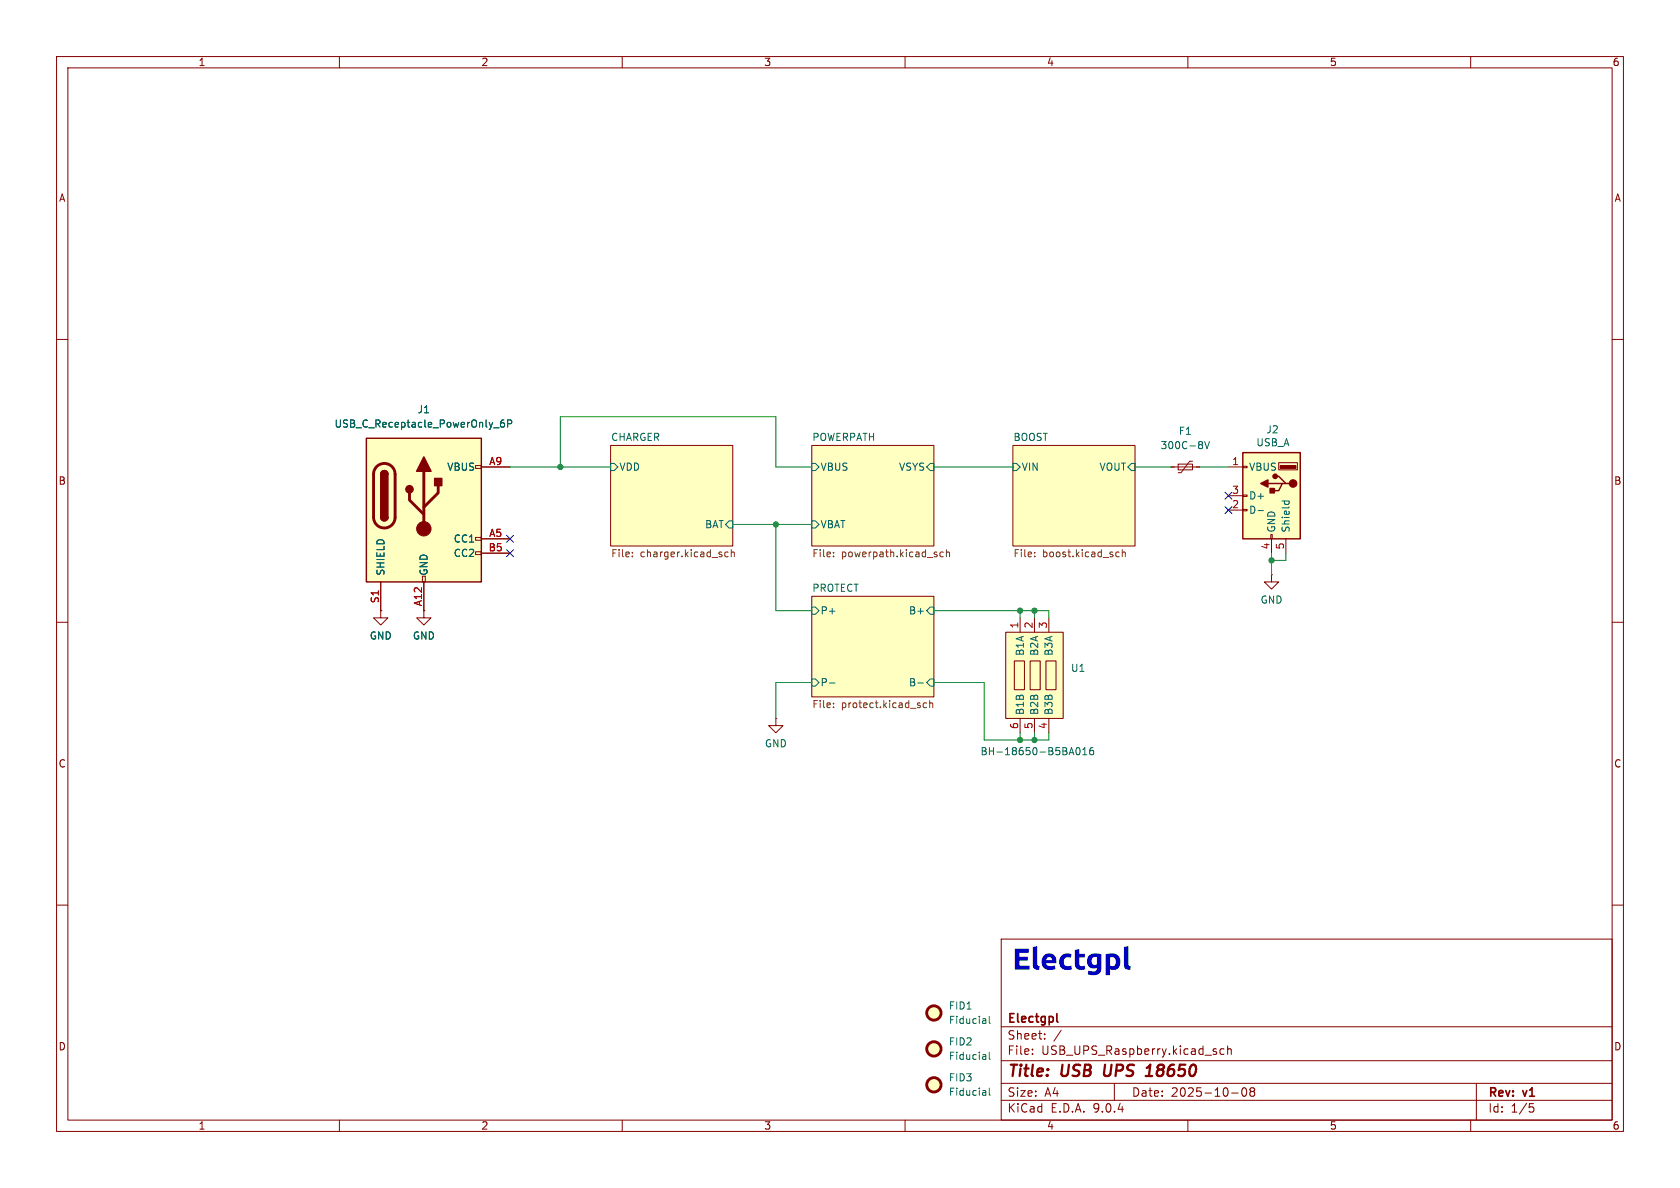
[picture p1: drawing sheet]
<svg xmlns="http://www.w3.org/2000/svg" width="297mm" height="210mm" viewBox="0 0 297 210" stroke-linecap="round" stroke-linejoin="round" font-family="sans-serif">
<g fill="none" stroke="#840000" stroke-width=".18">
<path d="M10 10h277v190h-277zM12 12h273v186h-273zM60 10v2M110 10v2M160 10v2M210 10v2M260 10v2M10 60h2M107.9 78.7h21.6v17.8h-21.6zM143.5 78.7h21.6v17.8h-21.6zM179.1 78.7h21.6v17.8h-21.6zM285 60h2"/>
<path d="M207 82.6h5.1M208.3 82h2.5v1.1h-2.5zM210.8 81.5h-.5l-1.5 2.1h-.5M10 110h2M143.5 105.4h21.6v17.8h-21.6zM285 110h2M10 160h2M177 166h108v32h-108zM285 160h2M60 198v2M110 198v2M160 198v2"/>
<path d="M177 194.5h108M177 191.5h108M177 187.5h108M177 181.5h108M182.5 186.3v.1M182.5 185.5v.1M184.7 183.6v.1M184.7 182.8v.1M187.6 182.1l-1.3 2M197 191.5v3M210 198v2M215 186v.3"/>
<path d="M216.4 185.5l-.4-.1-.3 .3v.4l.1 .2h.6M217 185.5l.2-.1 .4 .1 .1 .9M217 184.9v1.5M217.7 193.2h1.2M219.7 192.4l.2-.1a.81 .81 0 0 1 .6 .6 .81 .81 0 0 1-.3 .8l-.2 .1a.81 .81 0 0 1-.3-1.4zM221.2 192.9l-.2-.2 .2-.4 .5 .1 .1 .2-.3 .3M221.2 192.9l-.2 .3v.5l.2 .1 .5-.1 .1-.2-.1-.4-.2-.2M221.2 192.9h.3M260 198v2M261 191.5v6.5M270.4 195.1h.7M270.5 195.7h.4l.3 .3-.2 .5-.5 .1"/>
</g>
<path d="M195.4 188.2l-.2 1.6 .3 .4M202.5 190.2h1.2M202.7 188.8l.7-.6-.3 2" fill="none" stroke="#840000" stroke-width=".4"/>
<path d="M186.8 179.2v1.3l.3 .2" fill="none" stroke="#840000" stroke-width=".3"/>
<g fill="#ffffc2" stroke="#ffffc2" stroke-width=".18">
<path d="M143.5 78.7h21.6v17.8h-21.6z"/>
<path d="M179.1 78.7h21.6v17.8h-21.6z"/>
<path d="M107.9 78.7h21.6v17.8h-21.6z"/>
<path d="M143.5 105.4h21.6v17.8h-21.6z"/>
</g>
<g fill="none" stroke="#006464" stroke-width=".18">
<path d="M213 78l.4 1.3 .4-1.3M107.9 81.9h.7l.6 .7-.6 .6h-.7zM128.9 92.1h.6v1.2h-.6l-.6-.6zM143.5 92.1h.6l.7 .6-.7 .6h-.6zM143.5 81.9h.6l.7 .7-.7 .6h-.6zM164.5 81.9h.6v1.3h-.6l-.7-.6zM179.1 81.9h.6l.6 .7-.6 .6h-.6zM200 81.9h.7v1.3h-.7l-.6-.6zM143.5 107.3h.6l.7 .7-.7 .6h-.6zM164.5 107.3h.6v1.3h-.6l-.7-.6zM143.5 120h.6l.7 .7-.7 .6h-.6zM146.6 120.7h1"/>
<path d="M162.3 120.7h.9M164.5 120h.6v1.3h-.6l-.7-.6z"/>
</g>
<g fill="none" stroke="#725600" stroke-width=".18">
<path d="M111.8 98.3v.1M111.8 97.6v.2M128.7 97.6h-.3l-.3 .2 .1 .6h.5M129.3 97.7l.2-.1h.3v.8M129.3 97.2v1.2M147.4 98.3v.1M147.4 97.6v.2M166.8 97.6h-.4l-.2 .2 .1 .6h.5M167.3 97.7l.2-.1h.3l.1 .8M167.3 97.2v1.2M182.9 98.3v.1M182.9 97.6v.2"/>
<path d="M197.4 98.4h.5M197.4 97.6h.5M198.4 97.7l.2-.1h.3v.8M198.4 97.2v1.2M147.4 124.3v.1M147.4 125v.1M163.8 124.3h-.4l-.2 .2 .1 .5h.5M164.4 124.4l.1-.1h.3l.1 .8M164.4 123.8v1.3"/>
</g>
<path d="M219.7 80h10.2v15.3h-10.2z" fill="#ffffc2"/>
<path d="M219.7 80h10.2v15.3h-10.2zM224.2 85.5h2.5M225.4 84.2h.7l1.2 1.3h.7M227.3 85.5h-.6l-.6 1.2h-1.3" fill="none" stroke="#840000" stroke-width=".25"/>
<g fill="#840000" stroke="#840000" stroke-width=".25">
<path d="M224.5 86.4h.8v.7h-.8z"/>
<path d="M222.9 85.5l1.3-.7v1.3z"/>
<circle cx="228.6" cy="85.5" r=".63"/>
<circle cx="225.4" cy="84.2" r=".38"/>
</g>
<path d="M226.3 82.3h2.8v.5h-2.8z" fill="#840000" stroke="#840000" stroke-width=".18"/>
<path d="M217.2 82.6h2.5M217.2 87.6h2.5M217.2 90.2h2.5M219.7 82.4h.8v.3h-.8zM219.7 87.5h.8v.3h-.8zM219.7 90h.8v.3h-.8zM224.7 94.5h.2v.8h-.2zM224.8 95.3v2.5M226.1 81.8h3.3v1.3h-3.3zM227.3 95.3v2.5M224.8 101.6v1.3h1.3l-1.3 1.2-1.3-1.2h1.3M224.8 101.6h.1" fill="none" stroke="#840000" stroke-width=".18"/>
<g fill="none" stroke="#006464" stroke-width=".18">
<path d="M222.4 90.3h1M226.6 88.6h1.3M227.1 88.6v.3M227.8 88.6l.1 .3M174.9 179.6v1.1l.2 .2M174.2 180.1l.1 .8M174.2 186.5l.1 .8M174.2 192.8l.1 .8M174.3 180.9h-.1M174.3 180.4h-.1M174.3 187.2l-.1 .1M174.3 186.7l-.1 .1"/>
<path d="M174.3 193.6h-.1M174.3 193.1h-.1M174.9 186v1.1l.2 .2M174.9 192.3v1.1l.2 .2"/>
</g>
<g fill="#ffffc2" stroke="#ffffc2" stroke-width=".18">
<circle cx="165.1" cy="179.1" r="1.27"/>
<circle cx="165.1" cy="185.4" r="1.27"/>
<circle cx="165.1" cy="191.8" r="1.27"/>
</g>
<g fill="none" stroke="#840000" stroke-width=".51">
<circle cx="165.1" cy="179.1" r="1.27"/>
<circle cx="165.1" cy="185.4" r="1.27"/>
<circle cx="165.1" cy="191.8" r="1.27"/>
</g>
<path d="M64.8 77.5h20.3v25.4h-20.3z" fill="#ffffc2"/>
<path d="M84.1 82.3h1v.5h-1zM84.1 95h1v.5h-1zM84.1 97.5h1v.5h-1zM85.1 82.6h5.1M85.1 95.3h5.1M85.1 97.8h5.1M67.3 102.9v5.1M74.7 101.9h.5v1h-.5zM74.9 102.9v5.1" fill="none" stroke="#840000" stroke-width=".18"/>
<path d="M64.8 77.5h20.3v25.4h-20.3zM67.3 83.8a.64 .64 0 0 1 .6-.6 .64 .64 0 0 1 .7 .6M67.3 91.4a.64 .64 0 0 0 .6 .7 .64 .64 0 0 0 .7-.7" fill="none" stroke="#840000" stroke-width=".25"/>
<path d="M66.6 82.5a1.9 1.9 0 0 1 2.1-.4 1.9 1.9 0 0 1 1.1 1.7v7.6a1.91 1.91 0 0 1-1.9 1.9 1.91 1.91 0 0 1-1.9-1.9v-7.7l.2-.7zM72.4 87.1v1.3l2.5 2.5M74.9 83.3v10.2M77.5 85.9v1.2l-2.6 2.6" fill="none" stroke="#840000" stroke-width=".51"/>
<g fill="#840000" stroke="#840000" stroke-width=".25">
<path d="M67.3 83.8h1.3v7.6h-1.3z"/>
<path d="M67.5 83.4a.64 .64 0 0 1 .7-.2 .64 .64 0 0 1 .4 .6h-1.3z"/>
<path d="M67.3 91.4h1.3a.64 .64 0 0 1-.7 .7 .64 .64 0 0 1-.6-.7z"/>
<path d="M74.9 80.8l1.3 2.5h-2.5z"/>
<path d="M76.8 84.6h1.3v1.3h-1.3z"/>
<circle cx="72.4" cy="86.5" r=".63"/>
</g>
<circle cx="74.9" cy="93.5" r="1.27" fill="#840000" stroke="#840000" stroke-width=".18"/>
<path d="M87.3 75.6h.9M89.1 74.2l-.4 .1a.86 .86 0 0 0 0 1.2l.4-.1 .1-.4-.2-.3h-.3l-.2 .3M89.7 74.9l.7-.1 .1-.1-.1-.3-.7-.2v1.3" fill="none" stroke="#006464" stroke-width=".18"/>
<path d="M177.8 111.8h10.2v15.2h-10.2z" fill="#ffffc2"/>
<g fill="none" stroke="#840000" stroke-width=".18">
<path d="M85.1 82.6h5.1M85.1 95.3h5.1M85.1 97.8h5.1M67.3 108v1.2h1.3l-1.3 1.3-1.3-1.3h1.3M67.3 108h.1M67.3 102.9v5.1M74.9 108v1.2h1.3l-1.3 1.3-1.2-1.3h1.2M74.9 108h.1M74.9 102.9v5.1M177.8 111.8h10.2v15.2h-10.2zM179.3 116.8h1.8v5.1h-1.8zM180.3 109.2v2.6"/>
<path d="M182.1 116.8h1.8v5.1h-1.8zM182.9 109.2v2.6M184.9 116.8h1.8v5.1h-1.8zM185.4 109.2v2.6M137.2 127v1.3h1.2l-1.2 1.2-1.3-1.2h1.3M137.2 127h.1M180.3 127v2.5M182.9 127v2.5M185.4 127v2.5"/>
</g>
<path d="M87.3 75.6h.9M89.1 74.2l-.4 .1a.86 .86 0 0 0 0 1.2l.4-.1 .1-.4-.2-.3h-.3l-.2 .3M89.7 74.9l.7-.1 .1-.1-.1-.3-.7-.2v1.3M189.4 132.2l.4 1.2M190.3 132.3l.2-.1a.68 .68 0 0 1 .5 .6 .68 .68 0 0 1-.5 .6l-.2-.1-.1-.4zM191.4 133.4h.7M191.4 132.5l.4-.3v1.2M193.2 132.2h-.3a.86 .86 0 0 0 0 1.2l.4-.1 .1-.4-.3-.3h-.2l-.3 .3" fill="none" stroke="#006464" stroke-width=".18"/>
<g fill="none" stroke="#009600" stroke-width=".18">
<path d="M90.2 82.6h17.7M99.1 82.6v-8.9h38.1v8.9h6.3M129.5 92.7h14M137.2 92.7v15.3h6.3M165.1 82.6h14M200.7 82.6h6.3M212.1 82.6h5.1M224.8 97.8v3.8M227.3 97.8v1.3h-2.5M165.1 108h20.3v1.2M180.3 108v1.2M182.9 108v1.2"/>
<path d="M143.5 120.7h-6.3v6.3M165.1 120.7h8.9v10.1h11.4v-1.3M180.3 129.5v1.3M182.9 129.5v1.3"/>
</g>
<path d="M89.6 94.6l1.2 1.3M89.6 97.2l1.2 1.2M90.8 94.6l-1.2 1.3M90.8 97.2l-1.2 1.2M216.6 87l1.2 1.2M216.6 89.6l1.2 1.2M217.8 87l-1.2 1.2M217.8 89.6l-1.2 1.2" fill="none" stroke="#000084" stroke-width=".18"/>
<g fill="#009600" stroke="#009600" stroke-width=".18">
<circle cx="182.9" cy="130.8" r=".46"/>
<circle cx="182.9" cy="108" r=".46"/>
<circle cx="180.3" cy="108" r=".46"/>
<circle cx="180.3" cy="130.8" r=".46"/>
<circle cx="224.8" cy="99.1" r=".46"/>
<circle cx="99.1" cy="82.6" r=".46"/>
<circle cx="137.2" cy="92.7" r=".46"/>
</g>
<text font-size="5.3" fill="#0000c2" x="179" y="172.8">Electgpl</text>
<g font-size="2.8" fill="#840000">
<text x="178" y="190.9">Title:</text>
<text x="187.7" y="190.9">USB</text>
<text x="196" y="190.9">UPS</text>
<text x="204.3" y="190.9">18650</text>
</g>
<g font-size="2.1" fill="#840000">
<text x="178" y="184">Sheet:</text>
<text x="178" y="181.2">Electgpl</text>
<text x="178" y="186.7">File:</text>
<text x="184.1" y="186.7">USB_UPS_Raspberry.kicad_sch</text>
<text x="178" y="196.9">KiCad</text>
<text x="178" y="194.1">Size:</text>
<text x="184.7" y="194.1">A4</text>
<text x="185.7" y="196.9">E.D.A.</text>
<text x="193.3" y="196.9">9.0.4</text>
<text x="200" y="194.1">Date:</text>
<text x="207" y="194.1">2025-10-08</text>
<text x="263" y="194.3">Rev:</text>
<text x="263" y="196.9">Id:</text>
<text x="267.1" y="196.9">1/5</text>
<text x="269.4" y="194.3">v1</text>
</g>
<g font-size="1.8" fill="#840000">
<text x="35" y="11.9">1</text>
<text x="85" y="11.9">2</text>
<text x="135" y="11.9">3</text>
<text x="185" y="11.9">4</text>
<text x="235" y="11.9">5</text>
<text x="285" y="11.9">6</text>
<text x="10.3" y="35.9">A</text>
<text x="285.3" y="35.9">A</text>
<text x="10.3" y="85.9">B</text>
<text x="285.3" y="85.9">B</text>
<text x="10.3" y="135.9">C</text>
<text x="285.3" y="135.9">C</text>
<text x="10.3" y="185.9">D</text>
<text x="285.3" y="185.9">D</text>
<text x="35" y="199.9">1</text>
<text x="85" y="199.9">2</text>
<text x="135" y="199.9">3</text>
<text x="185" y="199.9">4</text>
<text x="235" y="199.9">5</text>
<text x="285" y="199.9">6</text>
</g>
<g font-size="1.8" fill="#006464">
<text x="59" y="75.8">USB_C_Receptacle_PowerOnly_6P</text>
<text x="73.7" y="73.3">J1</text>
<text x="208.3" y="77.1">F1</text>
<text x="223.8" y="76.8">J2</text>
<text x="79" y="83.4">VBUS</text>
<text x="107.9" y="78">CHARGER</text>
<text x="109.4" y="83.4">VDD</text>
<text x="143.5" y="78">POWERPATH</text>
<text x="145" y="83.4">VBUS</text>
<text x="158.8" y="83.4">VSYS</text>
<text x="179.1" y="78">BOOST</text>
<text x="180.5" y="83.4">VIN</text>
<text x="194.3" y="83.4">VOUT</text>
<text x="205.1" y="79.6">300C-8V</text>
<text x="220.7" y="83.4">VBUS</text>
<text x="222" y="79.1">USB_A</text>
<text x="220.7" y="88.5">D+</text>
<text x="124.6" y="93.6">BAT</text>
<text x="145" y="93.6">VBAT</text>
<text x="220.7" y="91">D-</text>
<text x="225.7" y="94.2" transform="rotate(-90 225.7 94.2)">GND</text>
<text x="228.2" y="94.2" transform="rotate(-90 228.2 94.2)">Shield</text>
<text x="68.2" y="101.9" transform="rotate(-90 68.2 101.9)">SHIELD</text>
<text x="75.8" y="101.9" transform="rotate(-90 75.8 101.9)">GND</text>
<text x="80.1" y="96.1">CC1</text>
<text x="80.1" y="98.7">CC2</text>
<text x="143.5" y="104.7">PROTECT</text>
<text x="222.8" y="106.9">GND</text>
<text x="65.3" y="113.3">GND</text>
<text x="72.9" y="113.3">GND</text>
<text x="145" y="108.8">P+</text>
<text x="160.6" y="108.8">B+</text>
<text x="181.2" y="116" transform="rotate(-90 181.2 116)">B1A</text>
<text x="183.7" y="116" transform="rotate(-90 183.7 116)">B2A</text>
<text x="186.3" y="116" transform="rotate(-90 186.3 116)">B3A</text>
<text x="189.2" y="119">U1</text>
<text x="145" y="121.5">P-</text>
<text x="160.6" y="121.5">B-</text>
<text x="181.2" y="126.5" transform="rotate(-90 181.2 126.5)">B1B</text>
<text x="183.7" y="126.5" transform="rotate(-90 183.7 126.5)">B2B</text>
<text x="186.3" y="126.5" transform="rotate(-90 186.3 126.5)">B3B</text>
<text x="135.1" y="132.3">GND</text>
<text x="173.2" y="133.7">BH-18650-B5BA016</text>
<text x="167.6" y="178.7">FID1</text>
<text x="167.6" y="185">FID2</text>
<text x="167.6" y="181.2">Fiducial</text>
<text x="167.6" y="191.4">FID3</text>
<text x="167.6" y="187.6">Fiducial</text>
<text x="167.6" y="193.9">Fiducial</text>
</g>
<g font-size="1.8" fill="#a90000">
<text x="86.4" y="82.3">A9</text>
<text x="217.7" y="82.3">1</text>
<text x="217.7" y="87.4">3</text>
<text x="217.7" y="89.9">2</text>
<text x="86.4" y="95">A5</text>
<text x="86.3" y="97.5">B5</text>
<text x="224.5" y="97.2" transform="rotate(-90 224.5 97.2)">4</text>
<text x="227.1" y="97.2" transform="rotate(-90 227.1 97.2)">5</text>
<text x="67.1" y="106.7" transform="rotate(-90 67.1 106.7)">S1</text>
<text x="74.7" y="107.3" transform="rotate(-90 74.7 107.3)">A12</text>
<text x="180.1" y="111.2" transform="rotate(-90 180.1 111.2)">1</text>
<text x="182.6" y="111.2" transform="rotate(-90 182.6 111.2)">2</text>
<text x="185.2" y="111.2" transform="rotate(-90 185.2 111.2)">3</text>
<text x="180.1" y="129" transform="rotate(-90 180.1 129)">6</text>
<text x="182.6" y="129" transform="rotate(-90 182.6 129)">5</text>
<text x="185.2" y="129" transform="rotate(-90 185.2 129)">4</text>
</g>
<g font-size="1.8" fill="#725600">
<text x="107.9" y="98.8">File:</text>
<text x="113.2" y="98.8">charger.kicad_sch</text>
<text x="143.5" y="98.8">File:</text>
<text x="148.7" y="98.8">powerpath.kicad_sch</text>
<text x="179.1" y="98.8">File:</text>
<text x="184.3" y="98.8">boost.kicad_sch</text>
<text x="143.5" y="125.5">File:</text>
<text x="148.7" y="125.5">protect.kicad_sch</text>
</g>
</svg>
